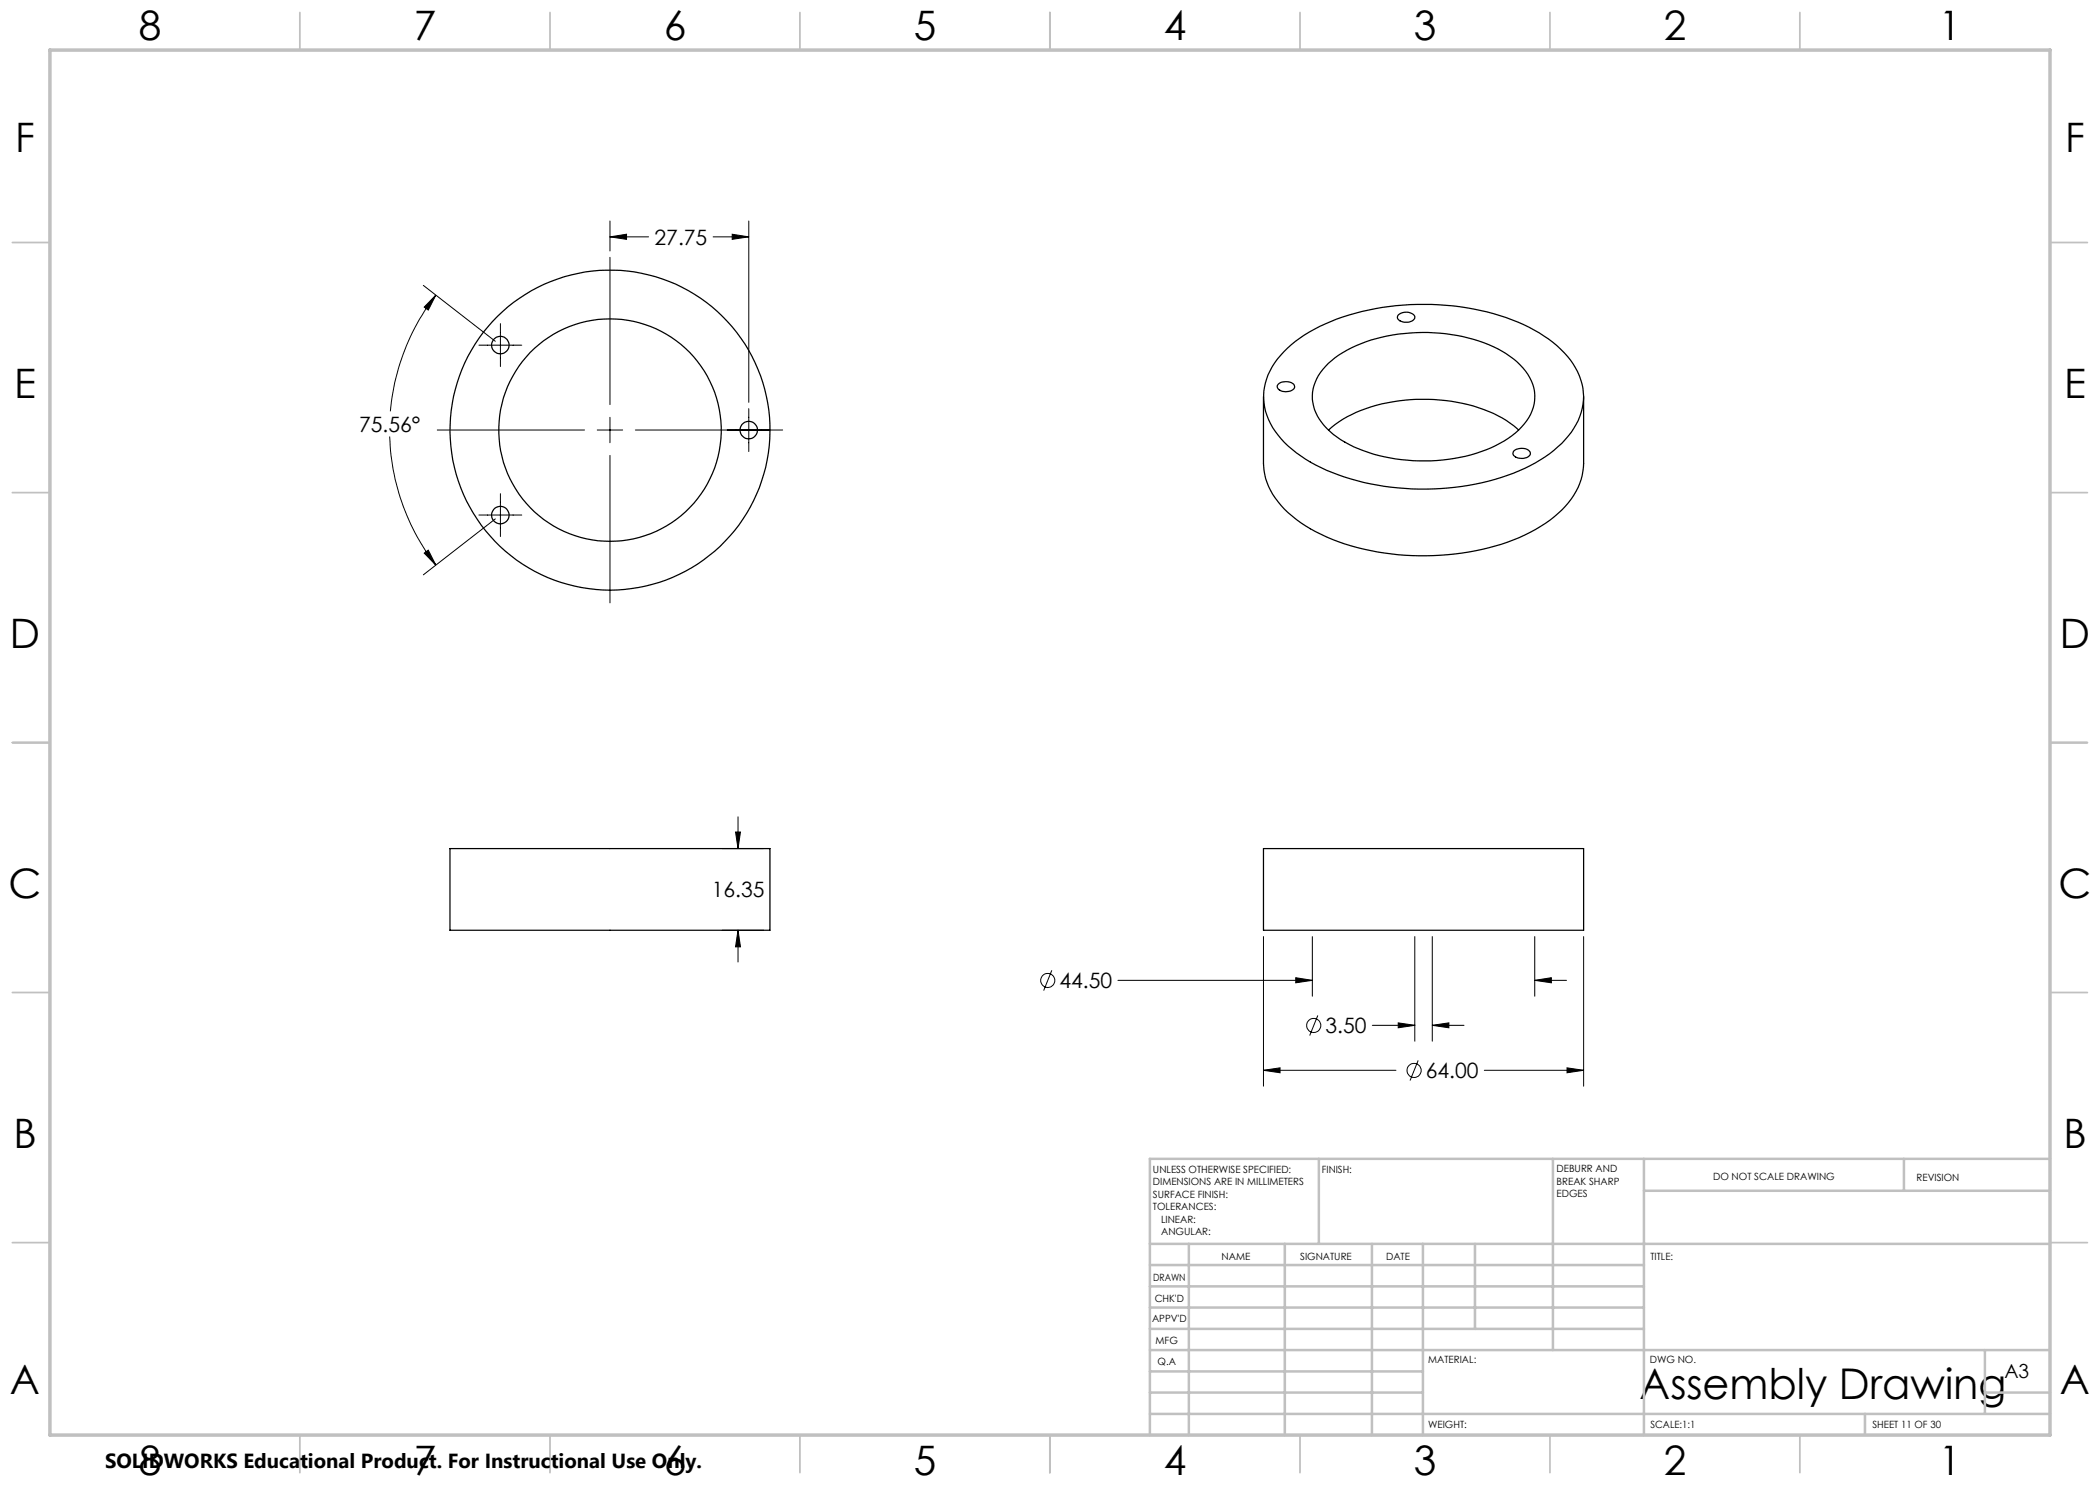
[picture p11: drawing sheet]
<svg xmlns="http://www.w3.org/2000/svg" width="420mm" height="297mm" viewBox="0 0 420 297" stroke-linecap="round" stroke-linejoin="round" font-family="sans-serif">
<g fill="none" stroke="#000" stroke-width=".25">
<path d="M252.7 79.3v13.4a14 14 0 0 0 5.7 10.5 37.1 37.1 0 0 0 18.4 7.4 51.5 51.5 0 0 0 28.2-3.6 21.5 21.5 0 0 0 10.6-9.5l.6-1.6 .5-2.5v-14.1M255.7 76.8a2.45 2.45 0 0 1 3.1 .2 .97 .97 0 0 1-1 1.3 1.81 1.81 0 0 1-2.4-.9zM257.5 69.7a33.4 33.4 0 0 1 16.2-7.7 50.7 50.7 0 0 1 32.1 3.4 21.1 21.1 0 0 1 9.7 9 11.6 11.6 0 0 1-1.8 12.8 28.8 28.8 0 0 1-14.7 8.7 52.1 52.1 0 0 1-33.7-1.9 22.8 22.8 0 0 1-11.2-9.3 11.9 11.9 0 0 1 2.7-14.3zM265.7 72.7a26.6 26.6 0 0 1 15.2-6 33 33 0 0 1 20.4 4.1 11.2 11.2 0 0 1 5.7 8 9.4 9.4 0 0 1-3.9 7.8 28.7 28.7 0 0 1-16.9 5.6 32.9 32.9 0 0 1-18.1-4.3 11.4 11.4 0 0 1-5.6-8 9.2 9.2 0 0 1 3.2-7.2zM279.7 62.9a2.27 2.27 0 0 1 3.3 .4 1.4 1.4 0 0 1-1.8 1.1 1.54 1.54 0 0 1-1.7-.9zM265.7 86a26.3 26.3 0 0 1 15.2-6 34.3 34.3 0 0 1 19.6 3.6l2.3 1.6 .9 .8M302.8 90.1a2.43 2.43 0 0 1 3.2 .3 1 1 0 0 1-1.1 1.2 1.88 1.88 0 0 1-2.3-.9zM90 169.7h64v16.4h-64zM252.7 169.7h64v16.4h-64z"/>
<circle cx="100.1" cy="69" r="1.74"/>
<circle cx="122" cy="86" r="22.2"/>
<circle cx="122" cy="86" r="32"/>
<circle cx="149.8" cy="86" r="1.75"/>
<circle cx="100.1" cy="103" r="1.74"/>
</g>
<g fill="none" stroke="#000" stroke-width=".2">
<path d="M84.7 57.1l14.4 11.2M87.2 59l-1.5 3-.9-.6zM87.2 59a44.6 44.6 0 0 0-9.1 23.3M122 47.4l3.3-.6v1.1zM122 44.2v6M122 51.5v29.4M122 47.4h7.7M142.6 47.4h7.2M146.4 46.8l3.4 .6-3.4 .5zM149.8 44.2v36.3M95.8 69h8.6M100.1 64.7v8.6"/>
<path d="M77.9 87.3a44.5 44.5 0 0 0 9.3 25.7M87.5 86h29.4M100.1 98.7v8.6M119.5 86h5M122 83.5v5M122 91.1v29.5M127.1 86h29.4M149.8 81.7v8.6M84.8 110.6l.9-.6 1.5 3zM95.8 103h8.6M99.1 103.8l-14.4 11.2M144.4 169.7h8.3"/>
<path d="M147.1 166.4h1l-.5 3.3zM147.6 163.4v6.3M144.4 186.1h8.3M147.6 186.1l.5 3.3h-1zM147.6 186.1v6.3M210.4 194.1l-1.7 4M223.6 196.1h38.9M252.7 187.3v29.9M259.2 195.5l3.3 .6-3.3 .5zM262.5 187.3v11.9M283 187.3v20.9M286.5 187.3v20.9"/>
<path d="M307 196.1l3.3-.6v1.1zM307 187.3v11.9M307 196.1h6.3M316.7 187.3v29.9M252.7 214.1l3.3-.5v1zM252.7 214.1h26.5M263.6 203.1l-1.7 4M274.5 205.1h8.5M279.6 204.6l3.4 .5-3.4 .5zM283.6 212.1l-1.6 4M286.5 205.1l3.3-.5v1zM286.5 205.1h6.3"/>
<path d="M296.9 214.1h19.8M313.4 213.6l3.3 .5-3.3 .5z"/>
<circle cx="209.5" cy="196.1" r="1.41"/>
<circle cx="262.7" cy="205.1" r="1.42"/>
<circle cx="282.8" cy="214.1" r="1.42"/>
</g>
<g fill="none" stroke="#c0c0c0" stroke-width=".35">
<path d="M60 2.5v7.5M110 2.5v7.5M160 2.5v7.5M210 2.5v7.5M260 2.5v7.5M310 2.5v7.5M360 2.5v7.5M2.5 48.5h7.5M410 48.5h7.5M2.5 98.5h7.5M410 98.5h7.5M2.5 148.5h7.5"/>
<path d="M410 148.5h7.5M2.5 198.5h7.5M410 198.5h7.5M2.5 248.5h7.5M410 248.5h7.5M60 287v7.5M110 287v7.5M160 287v7.5M210 287v7.5M260 287v7.5M310 287v7.5M360 287v7.5"/>
</g>
<g fill="none" stroke="#c0c0c0" stroke-width=".5">
<path d="M263.8 231.8v17M310.6 231.8v38.2M328.8 231.8v55.2M328.8 238.2h81.2M380.8 231.8v6.4M410 231.8h-180v55.2M230 248.8h180M230 257.3h98.8M230 253h98.8M237.8 248.8v38.2M257 248.8v38.2M274.4 248.8v38.2"/>
<path d="M284.6 248.8v38.2M295 248.8v17M230 265.8h98.8M230 261.5h98.8M230 278.5h54.6M230 274.3h54.6M230 270h180M397 278.5h13M397 270v12.8M230 282.8h180M373 282.8v4.2"/>
</g>
<path d="M10 10h400v277h-400z" fill="none" stroke="#c0c0c0" stroke-width=".7"/>
<path d="M147.6 186.1l.5 3.3h-1zM147.1 166.4h1l-.5 3.3zM307 196.1l3.3-.6v1.1zM259.2 195.5l3.3 .6-3.3 .5zM252.7 214.1l3.3-.5v1zM313.4 213.6l3.3 .5-3.3 .5zM286.5 205.1l3.3-.5v1zM279.6 204.6l3.4 .5-3.4 .5zM87.2 59l-1.5 3-.9-.6zM84.8 110.6l.9-.6 1.5 3zM122 47.4l3.3-.6v1.1zM146.4 46.8l3.4 .6-3.4 .5z" fill="#000"/>
<text font-size="8.5" x="327.9" y="279.7">Assembly Drawing</text>
<g font-size="8.1">
<text x="27.7" y="8">8</text>
<text x="82.7" y="8">7</text>
<text x="132.7" y="8">6</text>
<text x="182.7" y="8">5</text>
<text x="232.7" y="8">4</text>
<text x="282.7" y="8">3</text>
<text x="332.7" y="8">2</text>
<text x="387.7" y="8">1</text>
<text x="3" y="30.4">F</text>
<text x="413" y="30.4">F</text>
<text x="2.8" y="79.6">E</text>
<text x="412.8" y="79.6">E</text>
<text x="2" y="129.6">D</text>
<text x="412" y="129.6">D</text>
<text x="1.7" y="179.6">C</text>
<text x="411.7" y="179.6">C</text>
<text x="2.7" y="229.6">B</text>
<text x="412.7" y="229.6">B</text>
<text x="2" y="278.9">A</text>
<text x="412" y="278.9">A</text>
<text x="27.7" y="295">8</text>
<text x="82.7" y="295">7</text>
<text x="132.7" y="295">6</text>
<text x="182.7" y="295">5</text>
<text x="232.7" y="295">4</text>
<text x="282.7" y="295">3</text>
<text x="332.7" y="295">2</text>
<text x="387.7" y="295">1</text>
</g>
<g font-size="4.2">
<text x="130.9" y="49">27.75</text>
<text x="71.8" y="86.4">75.56°</text>
<text x="142.3" y="179.5">16.35</text>
<text x="211.9" y="197.6">44.50</text>
<text x="265.1" y="206.6">3.50</text>
<text x="285.2" y="215.6">64.00</text>
</g>
<text font-size="4.1" x="21" y="293.7">SOLIDWORKS Educational Product. For Instructional Use Only.</text>
<text font-size="3.9" x="400.9" y="275.5">A3</text>
<g font-size="2">
<text x="230.6" y="234.6">UNLESS OTHERWISE SPECIFIED:</text>
<text x="230.6" y="237.1">DIMENSIONS ARE IN MILLIMETERS</text>
<text x="230.6" y="239.6">SURFACE FINISH:</text>
<text x="264.4" y="234.6">FINISH:</text>
<text x="311.3" y="234.5">DEBURR AND</text>
<text x="311.3" y="237">BREAK SHARP</text>
<text x="311.3" y="239.5">EDGES</text>
<text x="342.6" y="236">DO NOT SCALE DRAWING</text>
<text x="383.3" y="236.2">REVISION</text>
<text x="230.6" y="242.1">TOLERANCES:</text>
<text x="232.2" y="244.6">LINEAR:</text>
<text x="232.2" y="247.1">ANGULAR:</text>
<text x="244.3" y="252">NAME</text>
<text x="260" y="251.9">SIGNATURE</text>
<text x="277.2" y="251.9">DATE</text>
<text x="330.1" y="251.9">TITLE:</text>
<text x="230.6" y="256.1">DRAWN</text>
<text x="230.9" y="260.3">CHK'D</text>
<text x="230.4" y="264.4">APPV'D</text>
<text x="231.1" y="268.8">MFG</text>
<text x="231.5" y="273">Q.A</text>
<text x="285.6" y="272.5">MATERIAL:</text>
<text x="330" y="272.5">DWG NO.</text>
<text x="285.6" y="285.5">WEIGHT:</text>
<text x="330.1" y="285.6">SCALE:1:1</text>
<text x="374.5" y="285.6">SHEET 11 OF 30</text>
</g>
</svg>
